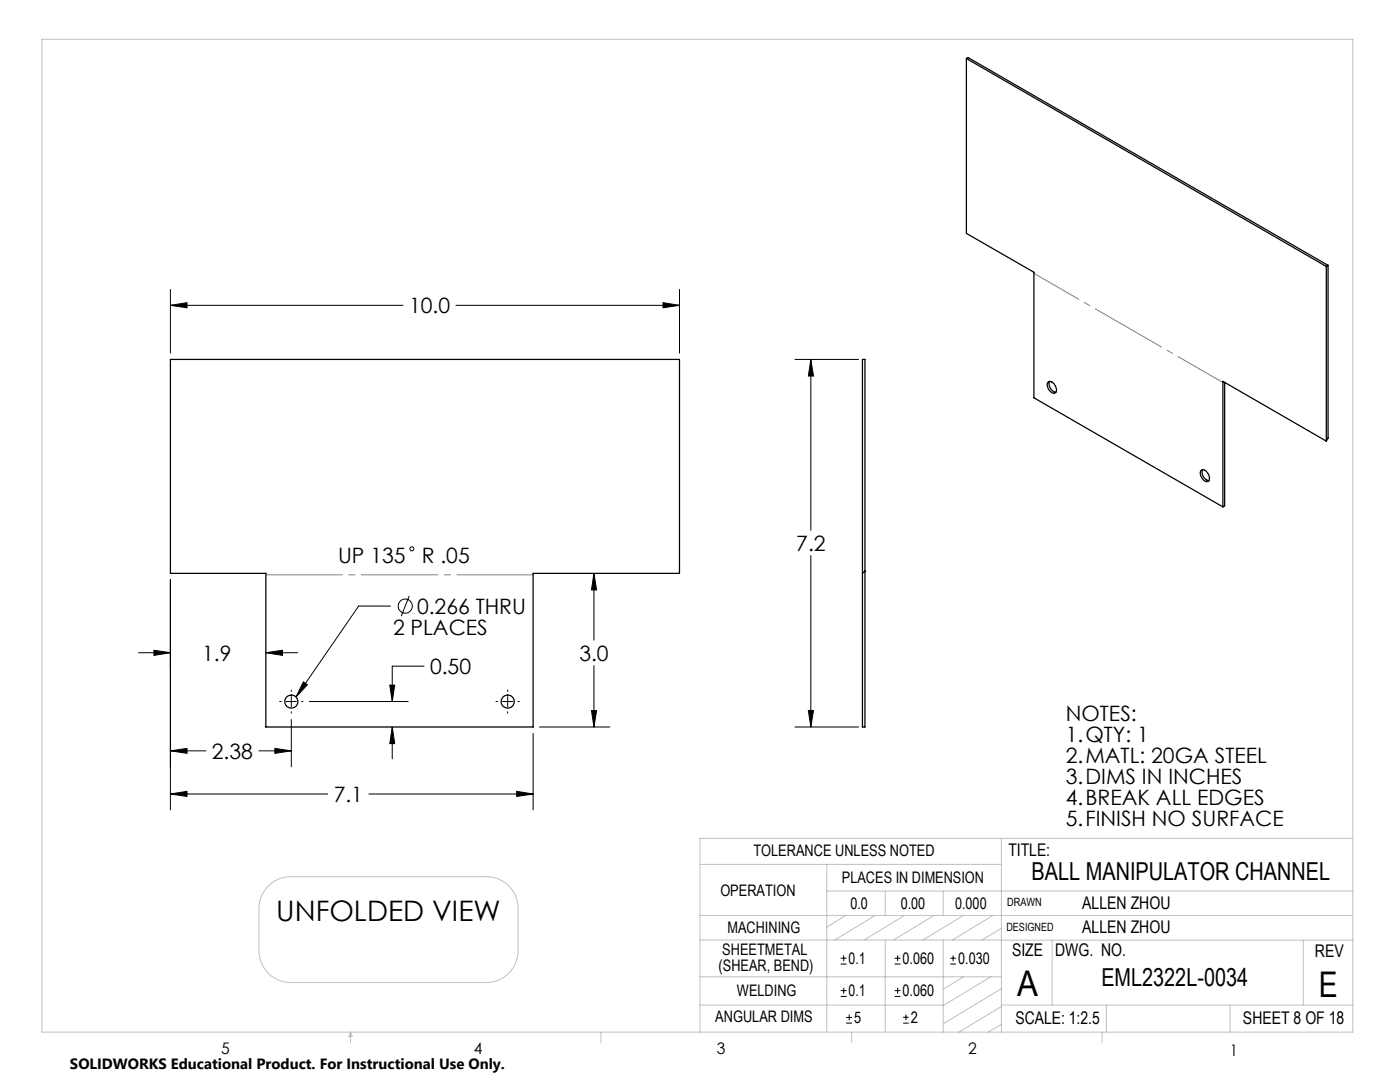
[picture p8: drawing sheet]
<svg xmlns="http://www.w3.org/2000/svg" width="279mm" height="216mm" viewBox="0 0 279 216" stroke-linecap="round" stroke-linejoin="round" font-family="sans-serif">
<g fill="none" stroke="#000" stroke-width=".2">
<path d="M34 57.7v12.7M135.6 57.7v12.7M34 60.9l3.3-.5v1zM34 60.9h46.4M91 60.9h44.6M132.3 60.4l3.3 .5-3.3 .5zM158.6 71.7h12.7M161.8 71.7l.5 3.3h-1zM161.8 71.7v34.1M34 115.7v45.9M81.7 118.9l-1.6 4M118.5 114.4l.6 3.3h-1.1z"/>
<path d="M118.5 114.4v13.3M161.8 110.8v34.3M27.7 130.2h6.3M30.7 129.8l3.3 .4-3.3 .6zM53.1 130.2l3.3-.4v1zM53.1 130.2h6.3M55.8 140h.3M57.1 140h2.1M58.1 137.7v.3M58.1 139v2M60.2 140h.3M60.5 136.1l.8 .5-2.2 2.5z"/>
<path d="M61.7 140h19.8M77.8 136.7h1l-.5 3.3zM77.9 120.9h-6.3l-12.5 18.2M84.6 132.9h-6.3v7.1M99 140h.3M100.3 140h2M101.3 137.7v.3M101.3 139v2M103.4 140h.2M118.5 132.8v12.3M34 158.4l3.3-.5v1zM34 149.8l3.3-.5v1z"/>
<path d="M34 158.4h31.4M34 149.8h7.1M51.6 149.8h6.5M54.9 149.3l3.2 .5-3.2 .5zM58.1 142v.3M58.1 143.6v9.4M73.6 158.4h32.8M78.3 145.1l.5 3.3h-1zM78.3 145.1v6.3M101.3 142v.3M103.1 157.9l3.3 .5-3.3 .5zM106.4 146.3v15.3"/>
<path d="M107.7 145.1h14M118 141.8h1.1l-.6 3.3zM158.6 145.1h12.7M161.3 141.8h1l-.5 3.3zM167.8 198.8h1.1M167.8 197.7h1.1M167.8 192.4h1.1M167.8 191.2h1.1M168.4 190.6v1.2M168.4 197.1v1.2M178.5 198.8h1.2M178.5 197.7h1.2"/>
<path d="M178.5 192.4h1.2M178.5 191.2h1.2M179.1 190.6v1.2M179.1 197.1v1.2M189.7 192.4h1.1M189.7 191.2h1.1M190.2 190.6v1.2M168.9 204.2h1.1M168.9 203h1.1M169.5 202.4v1.2M180.2 204.2h1.2M180.2 203h1.2"/>
<path d="M180.8 202.4v1.2"/>
<circle cx="82.2" cy="109.5" r=".39"/>
<circle cx="80.9" cy="120.9" r="1.41"/>
</g>
<g fill="none" stroke="#c0c0c0" stroke-width=".2">
<path d="M8.4 7.8h261.6v198.2h-261.6zM53.7 176.7a6.2 6.2 0 0 1 4.3-1.8h39a6.4 6.4 0 0 1 6.4 6.4v8.4a6.3 6.3 0 0 1-6.4 6.3h-39a6.3 6.3 0 0 1-6.3-6.3v-8.4a6.4 6.4 0 0 1 2-4.6zM139.7 172.5h60.1M165 177.8h105M165 172.5v33.3M176.7 177.8v4.9M188.2 177.8v4.9M199.8 167.3v38.7M270 167.3h-130.3v38.7M139.7 182.7h130.3M139.7 187.6h60.2M139.7 194.9h60.1"/>
<path d="M168.8 182.7l-3.8 2.3M174.7 182.7l-8.1 4.9M176.7 187.6v18.2M180.5 182.7l-8.1 4.9M186.4 182.7l-8.1 4.9M188.2 187.6v18.4M192.3 182.7l-8.1 4.9M192.3 194.9l-4.1 2.5M197.8 194.9l-9.6 5.8M198.2 182.7l-8.1 4.9M199.8 187.6h70.2M199.8 197.3l-11.6 7"/>
<path d="M199.8 185.2l-3.8 2.4M210 187.6v13M260.1 187.6v13M70 206v2.1M70 206l.3 .8h-.7zM119.9 206v2.1M139.7 200.6h48.5M170 206v2.1M199.8 200.6h70.2M199.8 200.8l-8.4 5.2M199.8 204.4l-2.6 1.6M220 206v2.1"/>
<path d="M220.8 200.6v5.4M245.5 200.6v5.4"/>
</g>
<path d="M106.4 114.7h-53.3" fill="none" stroke="#808080" stroke-width=".2" stroke-dasharray="15.2 1.3 1.3 1.3"/>
<path d="M244.1 76.3l-37.8-21.7" fill="none" stroke="#808080" stroke-width=".2" stroke-dasharray="15.2 1.3 1.3 1.3" stroke-dashoffset="4.9"/>
<g fill="#000">
<path d="M60.5 136.1l.8 .5-2.2 2.5z"/>
<path d="M34 60.9l3.3-.5v1zM132.3 60.4l3.3 .5-3.3 .5zM30.7 129.8l3.3 .4-3.3 .6zM53.1 130.2l3.3-.4v1zM118 141.8h1.1l-.6 3.3zM118.5 114.4l.6 3.3h-1.1zM34 158.4l3.3-.5v1zM103.1 157.9l3.3 .5-3.3 .5zM34 149.8l3.3-.5v1zM54.9 149.3l3.2 .5-3.2 .5zM77.8 136.7h1l-.5 3.3zM78.3 145.1l.5 3.3h-1zM161.3 141.8h1l-.5 3.3zM161.8 71.7l.5 3.3h-1z"/>
</g>
<g fill="none" stroke="#000" stroke-width=".25">
<path d="M192.9 11.7v34.9l13.4 7.7v25.1l37.8 21.7M192.9 11.7l71.8 41.5M192.9 11.7l.3-.2 71.8 41.5M264.7 53.2v34.8M265 53v34.4l-.3 .6M265 53l-.3 .2M34 71.7h101.6v42.7h-29.2v30.7h-53.3v-30.7h-19.1zM172.1 71.7h.5v73.4h-.5zM209.1 76.3a.83 .83 0 0 1 1.3 .3l.4 .9a.65 .65 0 0 1-.2 .9 .65 .65 0 0 1-.9-.2l-.4-.5-.3-.7zM209.5 76.1a1.7 1.7 0 0 0 1.2 2.2M244.4 76.3v24.6l-.3 .2M239.6 93.9l.2-.1a1.53 1.53 0 0 1 1.3 2.3 1.61 1.61 0 0 1-1.5-2.2z"/>
<path d="M240 93.7a1.69 1.69 0 0 0 1.3 2.2M264.7 88l-20.6-11.9v25M172.6 113.9l-.5 .5"/>
<circle cx="58.1" cy="140" r="1.31"/>
<circle cx="101.3" cy="140" r="1.31"/>
</g>
<g font-size="7.1">
<text x="203" y="198.7">A</text>
<text x="263.2" y="198.9">E</text>
</g>
<text font-size="5.6" x="55.1" y="183.7">UNFOLDED VIEW</text>
<g font-size="4.9">
<text x="205.9" y="175.7">BALL MANIPULATOR CHANNEL</text>
<text x="219.8" y="196.7">EML2322L-0034</text>
</g>
<g font-size="4.2">
<text x="81.6" y="62.5">10.0</text>
<text x="67.5" y="112.3">UP 135</text>
<text x="84.2" y="112.3">R .05</text>
<text x="158.9" y="109.9">7.2</text>
<text x="83.2" y="122.5">0.266 THRU</text>
<text x="40.3" y="131.8">1.9</text>
<text x="78.4" y="126.7">2 PLACES</text>
<text x="115.6" y="131.8">3.0</text>
<text x="85.8" y="134.5">0.50</text>
<text x="212.7" y="143.9">NOTES:</text>
<text x="212.7" y="148.1">1.QTY: 1</text>
<text x="42.3" y="151.4">2.38</text>
<text x="212.7" y="152.3">2.MATL: 20GA STEEL</text>
<text x="66.6" y="160">7.1</text>
<text x="212.7" y="156.4">3.DIMS IN INCHES</text>
<text x="212.7" y="160.6">4.BREAK ALL EDGES</text>
<text x="212.7" y="164.8">5.FINISH NO SURFACE</text>
</g>
<g font-size="3.5">
<text x="201.2" y="170.7">TITLE:</text>
<text x="216" y="181.4">ALLEN ZHOU</text>
<text x="202" y="190.8">SIZE</text>
<text x="210.6" y="190.8">DWG. NO.</text>
<text x="216" y="186.2">ALLEN ZHOU</text>
<text x="262.4" y="190.9">REV</text>
<text x="202.7" y="204.4">SCALE: 1:2.5</text>
<text x="248.1" y="204.4">SHEET 8 OF 18</text>
</g>
<g font-size="3.2">
<text x="150.4" y="170.8">TOLERANCE UNLESS NOTED</text>
<text x="143.8" y="178.9">OPERATION</text>
<text x="168" y="176.2">PLACES IN DIMENSION</text>
<text x="169.7" y="181.4">0.0</text>
<text x="179.8" y="181.4">0.00</text>
<text x="190.6" y="181.4">0.000</text>
<text x="144.1" y="190.5">SHEETMETAL</text>
<text x="145.2" y="186.2">MACHINING</text>
<text x="143.4" y="193.7">(SHEAR, BEND)</text>
<text x="169.4" y="192.3">0.1</text>
<text x="180.1" y="192.3">0.060</text>
<text x="191.2" y="192.3">0.030</text>
<text x="147.1" y="198.7">WELDING</text>
<text x="169.4" y="198.7">0.1</text>
<text x="180.1" y="198.7">0.060</text>
<text x="142.8" y="204">ANGULAR DIMS</text>
<text x="170.5" y="204.1">5</text>
<text x="181.8" y="204.1">2</text>
<text x="44.2" y="210.4">5</text>
<text x="94.6" y="210.3">4</text>
<text x="143.1" y="210.4">3</text>
<text x="193.2" y="210.3">2</text>
<text x="245.4" y="210.6">1</text>
</g>
<text font-size="3" x="14" y="213.3">SOLIDWORKS Educational Product. For Instructional Use Only.</text>
<g font-size="2.3">
<text x="200.8" y="185.7">DESIGNED</text>
<text x="201" y="180.9">DRAWN</text>
</g>
</svg>
